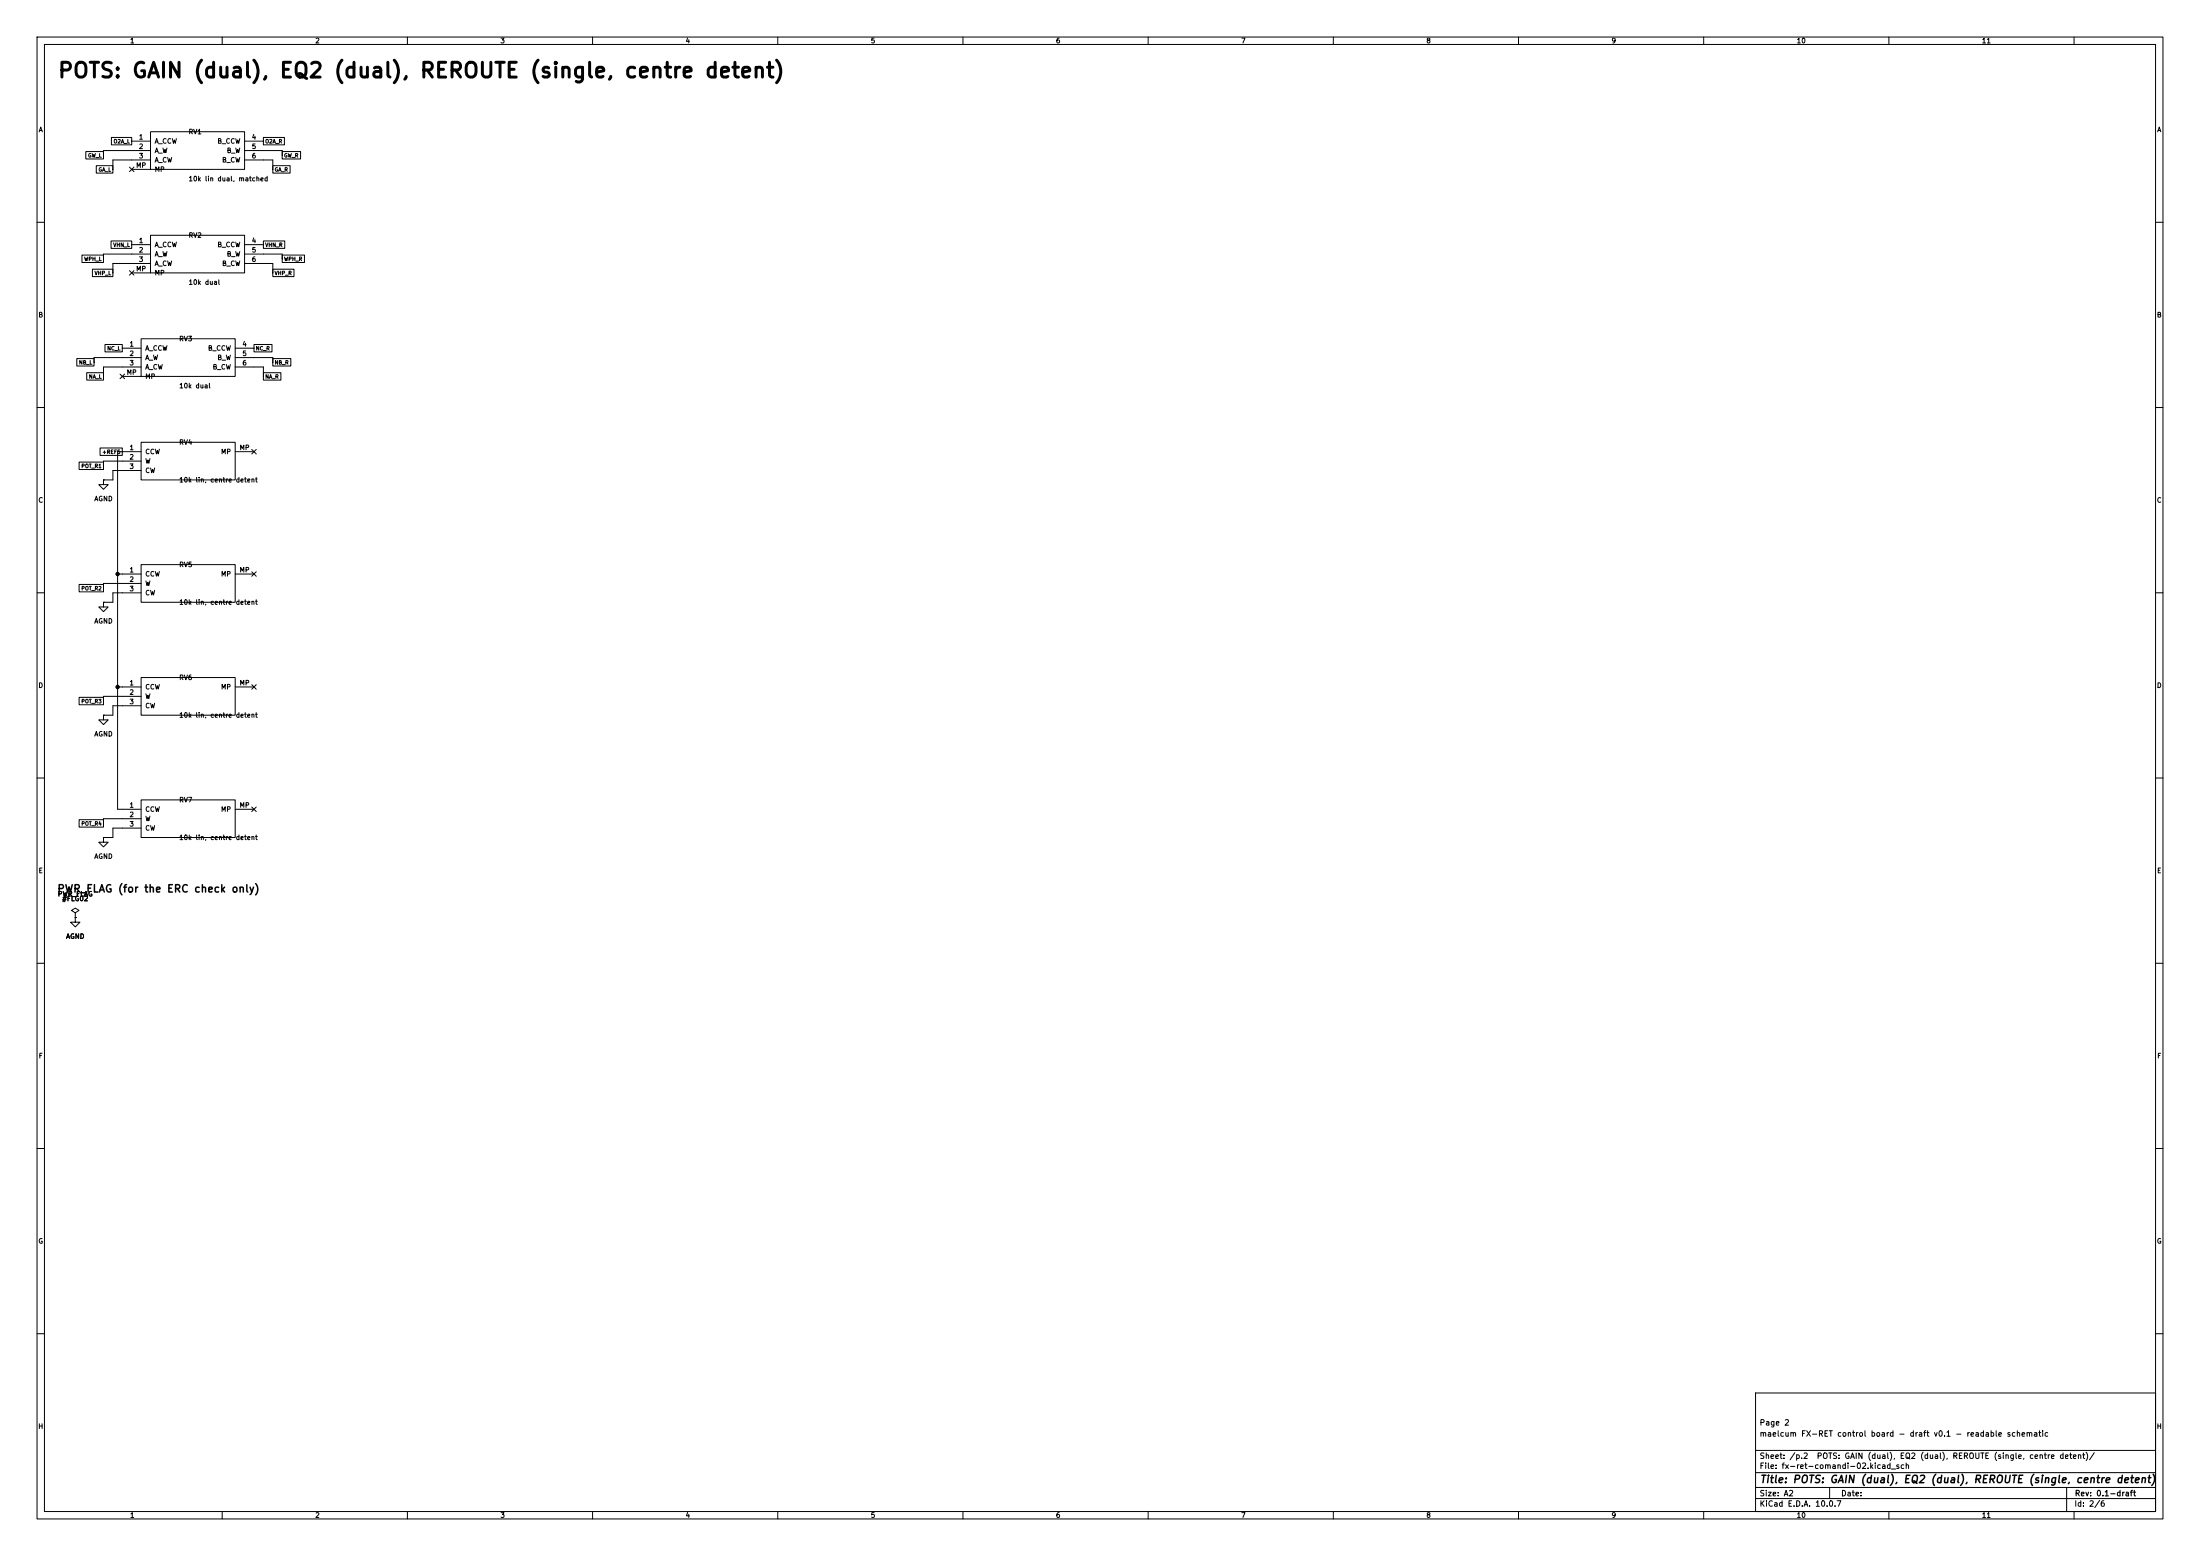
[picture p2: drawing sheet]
(kicad_sch
 (version 20260101)
 (generator "eeschema")
 (generator_version "10.0")
 (paper "A2")
 (title_block
  (title "POTS: GAIN (dual), EQ2 (dual), REROUTE (single, centre detent)")
  (rev "0.1-draft")
  (comment 1 "maelcum FX-RET control board - draft v0.1 - readable schematic")
  (comment 2 "Page 2"))
 (lib_symbols
  (symbol
   "maelcum:POT_DUAL"
   (pin_names
    (offset 1.016)) (exclude_from_sim no) (in_bom yes) (on_board yes)
   (property
    "Reference"
    "RV" (at 0 8.89 0) (effects (font (size 1.27 1.27))))
   (property
    "Value"
    "POT_DUAL" (at 0 -8.89 0) (effects (font (size 1.27 1.27))))
   (property
    "Footprint"
    "Potentiometer_THT:Potentiometer_Alps_RK09L_Double_Vertical" (at 0 0 0) (effects (font (size 1.27 1.27)) (hide yes)))
   (property
    "Datasheet"
    "" (at 0 0 0) (effects (font (size 1.27 1.27)) (hide yes)))
   (property
    "Description"
    "Pot doppio, Alps RK09L verticale; MP = staffe, a massa telaio attraverso il pannello" (at 0 0 0) (effects (font (size 1.27 1.27)) (hide yes)))
   (symbol
    "POT_DUAL_0_1"
    (rectangle (start -12.7 5.08) (end 12.7 -5.08) (stroke (width 0.254) (type default)) (fill (type background))))
   (symbol
    "POT_DUAL_1_1"
    (pin
    passive
    line (at -17.78 2.54 0) (length 5.08) (name
    "A_CCW" (effects (font (size 1.27 1.27)))) (number
    "1" (effects (font (size 1.27 1.27)))))
    (pin
    passive
    line (at -17.78 0 0) (length 5.08) (name
    "A_W" (effects (font (size 1.27 1.27)))) (number
    "2" (effects (font (size 1.27 1.27)))))
    (pin
    passive
    line (at -17.78 -2.54 0) (length 5.08) (name
    "A_CW" (effects (font (size 1.27 1.27)))) (number
    "3" (effects (font (size 1.27 1.27)))))
    (pin
    passive
    line (at -17.78 -5.08 0) (length 5.08) (name
    "MP" (effects (font (size 1.27 1.27)))) (number
    "MP" (effects (font (size 1.27 1.27)))))
    (pin
    passive
    line (at 17.78 2.54 180) (length 5.08) (name
    "B_CCW" (effects (font (size 1.27 1.27)))) (number
    "4" (effects (font (size 1.27 1.27)))))
    (pin
    passive
    line (at 17.78 0 180) (length 5.08) (name
    "B_W" (effects (font (size 1.27 1.27)))) (number
    "5" (effects (font (size 1.27 1.27)))))
    (pin
    passive
    line (at 17.78 -2.54 180) (length 5.08) (name
    "B_CW" (effects (font (size 1.27 1.27)))) (number
    "6" (effects (font (size 1.27 1.27)))))))
  (symbol
   "maelcum:POT_SINGLE"
   (pin_names
    (offset 1.016)) (exclude_from_sim no) (in_bom yes) (on_board yes)
   (property
    "Reference"
    "RV" (at 0 7.62 0) (effects (font (size 1.27 1.27))))
   (property
    "Value"
    "POT_SINGLE" (at 0 -7.62 0) (effects (font (size 1.27 1.27))))
   (property
    "Footprint"
    "Potentiometer_THT:Potentiometer_Alps_RK09L_Single_Vertical" (at 0 0 0) (effects (font (size 1.27 1.27)) (hide yes)))
   (property
    "Datasheet"
    "" (at 0 0 0) (effects (font (size 1.27 1.27)) (hide yes)))
   (property
    "Description"
    "Pot singolo, Alps RK09L verticale; MP = staffe, a massa telaio attraverso il pannello" (at 0 0 0) (effects (font (size 1.27 1.27)) (hide yes)))
   (symbol
    "POT_SINGLE_0_1"
    (rectangle (start -12.7 5.08) (end 12.7 -5.08) (stroke (width 0.254) (type default)) (fill (type background))))
   (symbol
    "POT_SINGLE_1_1"
    (pin
    passive
    line (at -17.78 2.54 0) (length 5.08) (name
    "CCW" (effects (font (size 1.27 1.27)))) (number
    "1" (effects (font (size 1.27 1.27)))))
    (pin
    passive
    line (at -17.78 0 0) (length 5.08) (name
    "W" (effects (font (size 1.27 1.27)))) (number
    "2" (effects (font (size 1.27 1.27)))))
    (pin
    passive
    line (at -17.78 -2.54 0) (length 5.08) (name
    "CW" (effects (font (size 1.27 1.27)))) (number
    "3" (effects (font (size 1.27 1.27)))))
    (pin
    passive
    line (at 17.78 2.54 180) (length 5.08) (name
    "MP" (effects (font (size 1.27 1.27)))) (number
    "MP" (effects (font (size 1.27 1.27)))))))
  (symbol
   "power:GND"
   (power global)
   (pin_numbers (hide yes))
   (pin_names
    (offset 0) (hide yes)) (exclude_from_sim no) (in_bom yes) (on_board yes)
   (in_pos_files yes)
   (duplicate_pin_numbers_are_jumpers no)
   (property
    "Reference"
    "#PWR" (at 0 -6.35 0) (show_name no) (do_not_autoplace no) (hide yes) (effects (font (size 1.27 1.27))))
   (property
    "Value"
    "GND" (at 0 -3.81 0) (show_name no) (do_not_autoplace no) (effects (font (size 1.27 1.27))))
   (property
    "Footprint"
    "" (at 0 0 0) (show_name no) (do_not_autoplace no) (hide yes) (effects (font (size 1.27 1.27))))
   (property
    "Datasheet"
    "" (at 0 0 0) (show_name no) (do_not_autoplace no) (hide yes) (effects (font (size 1.27 1.27))))
   (property
    "Description"
    "Power symbol creates a global label with name \"GND\" , ground" (at 0 0 0) (show_name no) (do_not_autoplace no) (hide yes) (effects (font (size 1.27 1.27))))
   (property
    "ki_keywords"
    "global power" (at 0 0 0) (show_name no) (do_not_autoplace no) (hide yes) (effects (font (size 1.27 1.27))))
   (symbol
    "GND_0_1"
    (polyline (pts (xy 0 0) (xy 0 -1.27) (xy 1.27 -1.27) (xy 0 -2.54) (xy -1.27 -1.27) (xy 0 -1.27)) (stroke (width 0) (type default)) (fill (type none))))
   (symbol
    "GND_1_1"
    (pin
    power_in
    line (at 0 0 270) (length 0) (name
    "" (effects (font (size 1.27 1.27)))) (number
    "1" (effects (font (size 1.27 1.27))))))
   (embedded_fonts no))
  (symbol
   "power:PWR_FLAG"
   (power global)
   (pin_numbers (hide yes))
   (pin_names
    (offset 0) (hide yes)) (exclude_from_sim no) (in_bom yes) (on_board yes)
   (in_pos_files yes)
   (duplicate_pin_numbers_are_jumpers no)
   (property
    "Reference"
    "#FLG" (at 0 1.905 0) (show_name no) (do_not_autoplace no) (hide yes) (effects (font (size 1.27 1.27))))
   (property
    "Value"
    "PWR_FLAG" (at 0 3.81 0) (show_name no) (do_not_autoplace no) (effects (font (size 1.27 1.27))))
   (property
    "Footprint"
    "" (at 0 0 0) (show_name no) (do_not_autoplace no) (hide yes) (effects (font (size 1.27 1.27))))
   (property
    "Datasheet"
    "" (at 0 0 0) (show_name no) (do_not_autoplace no) (hide yes) (effects (font (size 1.27 1.27))))
   (property
    "Description"
    "Special symbol for telling ERC where power comes from" (at 0 0 0) (show_name no) (do_not_autoplace no) (hide yes) (effects (font (size 1.27 1.27))))
   (property
    "ki_keywords"
    "flag power" (at 0 0 0) (show_name no) (do_not_autoplace no) (hide yes) (effects (font (size 1.27 1.27))))
   (symbol
    "PWR_FLAG_0_0"
    (pin
    power_out
    line (at 0 0 90) (length 0) (name
    "" (effects (font (size 1.27 1.27)))) (number
    "1" (effects (font (size 1.27 1.27))))))
   (symbol
    "PWR_FLAG_0_1"
    (polyline (pts (xy 0 0) (xy 0 1.27) (xy -1.016 1.905) (xy 0 2.54) (xy 1.016 1.905) (xy 0 1.27)) (stroke (width 0) (type default)) (fill (type none))))
   (embedded_fonts no)))
 (text
  "POTS: GAIN (dual), EQ2 (dual), REROUTE (single, centre detent)"
  (exclude_from_sim no)
  (at 15.24 21.59 0)
  (effects (font (size 4 4)
    (bold yes)) (justify left bottom)))
 (symbol
  (lib_id "maelcum:POT_DUAL")
  (at 53.34 40.64 0)
  (unit 1)
  (body_style 1)
  (exclude_from_sim no)
  (in_bom yes)
  (on_board yes)
  (dnp no)
  (property
   "Reference"
   "RV1" (at 50.8 35.56 0) (effects (font (size 1.27 1.27)) (justify left)))
  (property
   "Value"
   "10k lin dual, matched" (at 50.8 48.26 0) (effects (font (size 1.27 1.27)) (justify left)))
  (property
   "Footprint"
   "Potentiometer_THT:Potentiometer_Alps_RK09L_Double_Vertical" (at 53.34 40.64 0) (effects (font (size 1.27 1.27)) (justify left) (hide yes)))
  (property
   "Datasheet"
   "" (at 53.34 40.64 0) (effects (font (size 1.27 1.27)) (justify left) (hide yes)))
  (property
   "Nota"
   "GAIN T2 (dec. 162): antiorario = silenzio; pot selezionato per il tracking L/R; manopola GAIN, pot di classe 14 mm, cappuccio 15.0 mm" (at 53.34 40.64 0) (effects (font (size 1.27 1.27)) (justify left) (hide yes)))
  (pin
   "1")
  (pin
   "2")
  (pin
   "3")
  (pin
   "MP")
  (pin
   "4")
  (pin
   "5")
  (pin
   "6")
  (instances (project
    "fx-ret-comandi" (path
    "/98a1ab3a-1169-5542-a25f-c364f981c8a1/c5b30997-372d-59de-9641-6d16508e2092" (reference "RV1") (unit 1)))))
 (wire
  (pts (xy 35.56 40.64) (xy 27.94 40.64))
  (stroke (width 0) (type default)))
 (wire
  (pts (xy 27.94 40.64) (xy 27.94 41.91))
  (stroke (width 0) (type default)))
 (wire
  (pts (xy 35.56 43.18) (xy 30.48 43.18))
  (stroke (width 0) (type default)))
 (wire
  (pts (xy 30.48 43.18) (xy 30.48 45.72))
  (stroke (width 0) (type default)))
 (no_connect
  (at 35.56 45.72))
 (wire
  (pts (xy 71.12 40.64) (xy 76.2 40.64))
  (stroke (width 0) (type default)))
 (wire
  (pts (xy 76.2 40.64) (xy 76.2 41.91))
  (stroke (width 0) (type default)))
 (wire
  (pts (xy 71.12 43.18) (xy 73.66 43.18))
  (stroke (width 0) (type default)))
 (wire
  (pts (xy 73.66 43.18) (xy 73.66 45.72))
  (stroke (width 0) (type default)))
 (symbol
  (lib_id "maelcum:POT_DUAL")
  (at 53.34 68.58 0)
  (unit 1)
  (body_style 1)
  (exclude_from_sim no)
  (in_bom yes)
  (on_board yes)
  (dnp no)
  (property
   "Reference"
   "RV2" (at 50.8 63.5 0) (effects (font (size 1.27 1.27)) (justify left)))
  (property
   "Value"
   "10k dual" (at 50.8 76.2 0) (effects (font (size 1.27 1.27)) (justify left)))
  (property
   "Footprint"
   "Potentiometer_THT:Potentiometer_Alps_RK09L_Double_Vertical" (at 53.34 68.58 0) (effects (font (size 1.27 1.27)) (justify left) (hide yes)))
  (property
   "Datasheet"
   "" (at 53.34 68.58 0) (effects (font (size 1.27 1.27)) (justify left) (hide yes)))
  (property
   "Nota"
   "EQ HIGH: tutto antiorario = kill (come il FX-SEND); manopola EQ HIGH, pot di classe 9 mm, cappuccio 11.0 mm" (at 53.34 68.58 0) (effects (font (size 1.27 1.27)) (justify left) (hide yes)))
  (pin
   "1")
  (pin
   "2")
  (pin
   "3")
  (pin
   "MP")
  (pin
   "4")
  (pin
   "5")
  (pin
   "6")
  (instances (project
    "fx-ret-comandi" (path
    "/98a1ab3a-1169-5542-a25f-c364f981c8a1/c5b30997-372d-59de-9641-6d16508e2092" (reference "RV2") (unit 1)))))
 (wire
  (pts (xy 35.56 68.58) (xy 27.94 68.58))
  (stroke (width 0) (type default)))
 (wire
  (pts (xy 27.94 68.58) (xy 27.94 69.85))
  (stroke (width 0) (type default)))
 (wire
  (pts (xy 35.56 71.12) (xy 30.48 71.12))
  (stroke (width 0) (type default)))
 (wire
  (pts (xy 30.48 71.12) (xy 30.48 73.66))
  (stroke (width 0) (type default)))
 (no_connect
  (at 35.56 73.66))
 (wire
  (pts (xy 71.12 68.58) (xy 76.2 68.58))
  (stroke (width 0) (type default)))
 (wire
  (pts (xy 76.2 68.58) (xy 76.2 69.85))
  (stroke (width 0) (type default)))
 (wire
  (pts (xy 71.12 71.12) (xy 73.66 71.12))
  (stroke (width 0) (type default)))
 (wire
  (pts (xy 73.66 71.12) (xy 73.66 73.66))
  (stroke (width 0) (type default)))
 (symbol
  (lib_id "maelcum:POT_DUAL")
  (at 50.8 96.52 0)
  (unit 1)
  (body_style 1)
  (exclude_from_sim no)
  (in_bom yes)
  (on_board yes)
  (dnp no)
  (property
   "Reference"
   "RV3" (at 48.26 91.44 0) (effects (font (size 1.27 1.27)) (justify left)))
  (property
   "Value"
   "10k dual" (at 48.26 104.14 0) (effects (font (size 1.27 1.27)) (justify left)))
  (property
   "Footprint"
   "Potentiometer_THT:Potentiometer_Alps_RK09L_Double_Vertical" (at 50.8 96.52 0) (effects (font (size 1.27 1.27)) (justify left) (hide yes)))
  (property
   "Datasheet"
   "" (at 50.8 96.52 0) (effects (font (size 1.27 1.27)) (justify left) (hide yes)))
  (property
   "Nota"
   "EQ LOW Baxandall: tutto antiorario = kill, cursore = massa virtuale; manopola EQ LOW, pot di classe 9 mm, cappuccio 11.0 mm" (at 50.8 96.52 0) (effects (font (size 1.27 1.27)) (justify left) (hide yes)))
  (pin
   "1")
  (pin
   "2")
  (pin
   "3")
  (pin
   "MP")
  (pin
   "4")
  (pin
   "5")
  (pin
   "6")
  (instances (project
    "fx-ret-comandi" (path
    "/98a1ab3a-1169-5542-a25f-c364f981c8a1/c5b30997-372d-59de-9641-6d16508e2092" (reference "RV3") (unit 1)))))
 (wire
  (pts (xy 33.02 96.52) (xy 25.4 96.52))
  (stroke (width 0) (type default)))
 (wire
  (pts (xy 25.4 96.52) (xy 25.4 97.79))
  (stroke (width 0) (type default)))
 (wire
  (pts (xy 33.02 99.06) (xy 27.94 99.06))
  (stroke (width 0) (type default)))
 (wire
  (pts (xy 27.94 99.06) (xy 27.94 101.6))
  (stroke (width 0) (type default)))
 (no_connect
  (at 33.02 101.6))
 (wire
  (pts (xy 68.58 96.52) (xy 73.66 96.52))
  (stroke (width 0) (type default)))
 (wire
  (pts (xy 73.66 96.52) (xy 73.66 97.79))
  (stroke (width 0) (type default)))
 (wire
  (pts (xy 68.58 99.06) (xy 71.12 99.06))
  (stroke (width 0) (type default)))
 (wire
  (pts (xy 71.12 99.06) (xy 71.12 101.6))
  (stroke (width 0) (type default)))
 (symbol
  (lib_id "maelcum:POT_SINGLE")
  (at 50.8 124.46 0)
  (unit 1)
  (body_style 1)
  (exclude_from_sim no)
  (in_bom yes)
  (on_board yes)
  (dnp no)
  (property
   "Reference"
   "RV4" (at 48.26 119.38 0) (effects (font (size 1.27 1.27)) (justify left)))
  (property
   "Value"
   "10k lin, centre detent" (at 48.26 129.54 0) (effects (font (size 1.27 1.27)) (justify left)))
  (property
   "Footprint"
   "Potentiometer_THT:Potentiometer_Alps_RK09L_Single_Vertical" (at 50.8 124.46 0) (effects (font (size 1.27 1.27)) (justify left) (hide yes)))
  (property
   "Datasheet"
   "" (at 50.8 124.46 0) (effects (font (size 1.27 1.27)) (justify left) (hide yes)))
  (property
   "Nota"
   "REROUTE 1 verso il bus S1 (SELF sul ritorno FX1, SELF sul ritorno FX1); manopola rovescia: antiorario = +REF5; manopola SELF, pot di classe 14 mm, cappuccio 12.0 mm" (at 50.8 124.46 0) (effects (font (size 1.27 1.27)) (justify left) (hide yes)))
  (pin
   "1")
  (pin
   "2")
  (pin
   "3")
  (pin
   "MP")
  (instances (project
    "fx-ret-comandi" (path
    "/98a1ab3a-1169-5542-a25f-c364f981c8a1/c5b30997-372d-59de-9641-6d16508e2092" (reference "RV4") (unit 1)))))
 (wire
  (pts (xy 33.02 124.46) (xy 27.94 124.46))
  (stroke (width 0) (type default)))
 (wire
  (pts (xy 27.94 124.46) (xy 27.94 125.73))
  (stroke (width 0) (type default)))
 (wire
  (pts (xy 33.02 127) (xy 30.48 127))
  (stroke (width 0) (type default)))
 (wire
  (pts (xy 30.48 127) (xy 30.48 129.54))
  (stroke (width 0) (type default)))
 (wire
  (pts (xy 30.48 129.54) (xy 27.94 129.54))
  (stroke (width 0) (type default)))
 (symbol
  (lib_id "power:GND")
  (at 27.94 129.54 0)
  (unit 1)
  (body_style 1)
  (exclude_from_sim no)
  (in_bom yes)
  (on_board yes)
  (dnp no)
  (property
   "Reference"
   "#PWR001" (at 27.94 129.54 0) (effects (font (size 1.27 1.27)) (justify left) (hide yes)))
  (property
   "Value"
   "AGND" (at 27.94 134.62 0) (effects (font (size 1.27 1.27))))
  (property
   "Footprint"
   "" (at 27.94 129.54 0) (effects (font (size 1.27 1.27)) (justify left) (hide yes)))
  (property
   "Datasheet"
   "" (at 27.94 129.54 0) (effects (font (size 1.27 1.27)) (justify left) (hide yes)))
  (pin
   "1")
  (instances (project
    "fx-ret-comandi" (path
    "/98a1ab3a-1169-5542-a25f-c364f981c8a1/c5b30997-372d-59de-9641-6d16508e2092" (reference "#PWR001") (unit 1)))))
 (no_connect
  (at 68.58 121.92))
 (symbol
  (lib_id "maelcum:POT_SINGLE")
  (at 50.8 157.48 0)
  (unit 1)
  (body_style 1)
  (exclude_from_sim no)
  (in_bom yes)
  (on_board yes)
  (dnp no)
  (property
   "Reference"
   "RV5" (at 48.26 152.4 0) (effects (font (size 1.27 1.27)) (justify left)))
  (property
   "Value"
   "10k lin, centre detent" (at 48.26 162.56 0) (effects (font (size 1.27 1.27)) (justify left)))
  (property
   "Footprint"
   "Potentiometer_THT:Potentiometer_Alps_RK09L_Single_Vertical" (at 50.8 157.48 0) (effects (font (size 1.27 1.27)) (justify left) (hide yes)))
  (property
   "Datasheet"
   "" (at 50.8 157.48 0) (effects (font (size 1.27 1.27)) (justify left) (hide yes)))
  (property
   "Nota"
   "REROUTE 2 verso il bus S2 (> FX2 sul ritorno FX1, SELF sul ritorno FX2); manopola rovescia: antiorario = +REF5; manopola > FX2, pot di classe 14 mm, cappuccio 12.0 mm" (at 50.8 157.48 0) (effects (font (size 1.27 1.27)) (justify left) (hide yes)))
  (pin
   "1")
  (pin
   "2")
  (pin
   "3")
  (pin
   "MP")
  (instances (project
    "fx-ret-comandi" (path
    "/98a1ab3a-1169-5542-a25f-c364f981c8a1/c5b30997-372d-59de-9641-6d16508e2092" (reference "RV5") (unit 1)))))
 (wire
  (pts (xy 33.02 157.48) (xy 27.94 157.48))
  (stroke (width 0) (type default)))
 (wire
  (pts (xy 27.94 157.48) (xy 27.94 158.75))
  (stroke (width 0) (type default)))
 (wire
  (pts (xy 33.02 160.02) (xy 30.48 160.02))
  (stroke (width 0) (type default)))
 (wire
  (pts (xy 30.48 160.02) (xy 30.48 162.56))
  (stroke (width 0) (type default)))
 (wire
  (pts (xy 30.48 162.56) (xy 27.94 162.56))
  (stroke (width 0) (type default)))
 (symbol
  (lib_id "power:GND")
  (at 27.94 162.56 0)
  (unit 1)
  (body_style 1)
  (exclude_from_sim no)
  (in_bom yes)
  (on_board yes)
  (dnp no)
  (property
   "Reference"
   "#PWR002" (at 27.94 162.56 0) (effects (font (size 1.27 1.27)) (justify left) (hide yes)))
  (property
   "Value"
   "AGND" (at 27.94 167.64 0) (effects (font (size 1.27 1.27))))
  (property
   "Footprint"
   "" (at 27.94 162.56 0) (effects (font (size 1.27 1.27)) (justify left) (hide yes)))
  (property
   "Datasheet"
   "" (at 27.94 162.56 0) (effects (font (size 1.27 1.27)) (justify left) (hide yes)))
  (pin
   "1")
  (instances (project
    "fx-ret-comandi" (path
    "/98a1ab3a-1169-5542-a25f-c364f981c8a1/c5b30997-372d-59de-9641-6d16508e2092" (reference "#PWR002") (unit 1)))))
 (no_connect
  (at 68.58 154.94))
 (symbol
  (lib_id "maelcum:POT_SINGLE")
  (at 50.8 187.96 0)
  (unit 1)
  (body_style 1)
  (exclude_from_sim no)
  (in_bom yes)
  (on_board yes)
  (dnp no)
  (property
   "Reference"
   "RV6" (at 48.26 182.88 0) (effects (font (size 1.27 1.27)) (justify left)))
  (property
   "Value"
   "10k lin, centre detent" (at 48.26 193.04 0) (effects (font (size 1.27 1.27)) (justify left)))
  (property
   "Footprint"
   "Potentiometer_THT:Potentiometer_Alps_RK09L_Single_Vertical" (at 50.8 187.96 0) (effects (font (size 1.27 1.27)) (justify left) (hide yes)))
  (property
   "Datasheet"
   "" (at 50.8 187.96 0) (effects (font (size 1.27 1.27)) (justify left) (hide yes)))
  (property
   "Nota"
   "REROUTE 3 verso il bus S3 (> FX3 sul ritorno FX1, SELF sul ritorno FX3); manopola rovescia: antiorario = +REF5; manopola > FX3, pot di classe 14 mm, cappuccio 12.0 mm" (at 50.8 187.96 0) (effects (font (size 1.27 1.27)) (justify left) (hide yes)))
  (pin
   "1")
  (pin
   "2")
  (pin
   "3")
  (pin
   "MP")
  (instances (project
    "fx-ret-comandi" (path
    "/98a1ab3a-1169-5542-a25f-c364f981c8a1/c5b30997-372d-59de-9641-6d16508e2092" (reference "RV6") (unit 1)))))
 (wire
  (pts (xy 33.02 187.96) (xy 27.94 187.96))
  (stroke (width 0) (type default)))
 (wire
  (pts (xy 27.94 187.96) (xy 27.94 189.23))
  (stroke (width 0) (type default)))
 (wire
  (pts (xy 33.02 190.5) (xy 30.48 190.5))
  (stroke (width 0) (type default)))
 (wire
  (pts (xy 30.48 190.5) (xy 30.48 193.04))
  (stroke (width 0) (type default)))
 (wire
  (pts (xy 30.48 193.04) (xy 27.94 193.04))
  (stroke (width 0) (type default)))
 (symbol
  (lib_id "power:GND")
  (at 27.94 193.04 0)
  (unit 1)
  (body_style 1)
  (exclude_from_sim no)
  (in_bom yes)
  (on_board yes)
  (dnp no)
  (property
   "Reference"
   "#PWR003" (at 27.94 193.04 0) (effects (font (size 1.27 1.27)) (justify left) (hide yes)))
  (property
   "Value"
   "AGND" (at 27.94 198.12 0) (effects (font (size 1.27 1.27))))
  (property
   "Footprint"
   "" (at 27.94 193.04 0) (effects (font (size 1.27 1.27)) (justify left) (hide yes)))
  (property
   "Datasheet"
   "" (at 27.94 193.04 0) (effects (font (size 1.27 1.27)) (justify left) (hide yes)))
  (pin
   "1")
  (instances (project
    "fx-ret-comandi" (path
    "/98a1ab3a-1169-5542-a25f-c364f981c8a1/c5b30997-372d-59de-9641-6d16508e2092" (reference "#PWR003") (unit 1)))))
 (no_connect
  (at 68.58 185.42))
 (symbol
  (lib_id "maelcum:POT_SINGLE")
  (at 50.8 220.98 0)
  (unit 1)
  (body_style 1)
  (exclude_from_sim no)
  (in_bom yes)
  (on_board yes)
  (dnp no)
  (property
   "Reference"
   "RV7" (at 48.26 215.9 0) (effects (font (size 1.27 1.27)) (justify left)))
  (property
   "Value"
   "10k lin, centre detent" (at 48.26 226.06 0) (effects (font (size 1.27 1.27)) (justify left)))
  (property
   "Footprint"
   "Potentiometer_THT:Potentiometer_Alps_RK09L_Single_Vertical" (at 50.8 220.98 0) (effects (font (size 1.27 1.27)) (justify left) (hide yes)))
  (property
   "Datasheet"
   "" (at 50.8 220.98 0) (effects (font (size 1.27 1.27)) (justify left) (hide yes)))
  (property
   "Nota"
   "REROUTE 4 verso il bus S4 (> FX4 sul ritorno FX1, SELF sul ritorno FX4); manopola rovescia: antiorario = +REF5; manopola > FX4, pot di classe 14 mm, cappuccio 12.0 mm" (at 50.8 220.98 0) (effects (font (size 1.27 1.27)) (justify left) (hide yes)))
  (pin
   "1")
  (pin
   "2")
  (pin
   "3")
  (pin
   "MP")
  (instances (project
    "fx-ret-comandi" (path
    "/98a1ab3a-1169-5542-a25f-c364f981c8a1/c5b30997-372d-59de-9641-6d16508e2092" (reference "RV7") (unit 1)))))
 (wire
  (pts (xy 33.02 220.98) (xy 27.94 220.98))
  (stroke (width 0) (type default)))
 (wire
  (pts (xy 27.94 220.98) (xy 27.94 222.25))
  (stroke (width 0) (type default)))
 (wire
  (pts (xy 33.02 223.52) (xy 30.48 223.52))
  (stroke (width 0) (type default)))
 (wire
  (pts (xy 30.48 223.52) (xy 30.48 226.06))
  (stroke (width 0) (type default)))
 (wire
  (pts (xy 30.48 226.06) (xy 27.94 226.06))
  (stroke (width 0) (type default)))
 (symbol
  (lib_id "power:GND")
  (at 27.94 226.06 0)
  (unit 1)
  (body_style 1)
  (exclude_from_sim no)
  (in_bom yes)
  (on_board yes)
  (dnp no)
  (property
   "Reference"
   "#PWR004" (at 27.94 226.06 0) (effects (font (size 1.27 1.27)) (justify left) (hide yes)))
  (property
   "Value"
   "AGND" (at 27.94 231.14 0) (effects (font (size 1.27 1.27))))
  (property
   "Footprint"
   "" (at 27.94 226.06 0) (effects (font (size 1.27 1.27)) (justify left) (hide yes)))
  (property
   "Datasheet"
   "" (at 27.94 226.06 0) (effects (font (size 1.27 1.27)) (justify left) (hide yes)))
  (pin
   "1")
  (instances (project
    "fx-ret-comandi" (path
    "/98a1ab3a-1169-5542-a25f-c364f981c8a1/c5b30997-372d-59de-9641-6d16508e2092" (reference "#PWR004") (unit 1)))))
 (no_connect
  (at 68.58 218.44))
 (text
  "PWR_FLAG (for the ERC check only)"
  (exclude_from_sim no)
  (at 15.24 241.3 0)
  (effects (font (size 2 2)
    (bold yes)) (justify left bottom)))
 (symbol
  (lib_id "power:PWR_FLAG")
  (at 20.32 247.65 0)
  (unit 1)
  (body_style 1)
  (exclude_from_sim no)
  (in_bom no)
  (on_board no)
  (dnp no)
  (property
   "Reference"
   "#FLG02" (at 20.32 242.57 0) (effects (font (size 1.27 1.27))))
  (property
   "Value"
   "PWR_FLAG" (at 20.32 241.3 0) (effects (font (size 1.27 1.27))))
  (property
   "Footprint"
   "" (at 20.32 247.65 0) (effects (font (size 1.27 1.27)) (justify left) (hide yes)))
  (property
   "Datasheet"
   "" (at 20.32 247.65 0) (effects (font (size 1.27 1.27)) (justify left) (hide yes)))
  (pin
   "1")
  (instances (project
    "fx-ret-comandi" (path
    "/98a1ab3a-1169-5542-a25f-c364f981c8a1/c5b30997-372d-59de-9641-6d16508e2092" (reference "#FLG02") (unit 1)))))
 (symbol
  (lib_id "power:GND")
  (at 20.32 247.65 0)
  (unit 1)
  (body_style 1)
  (exclude_from_sim no)
  (in_bom yes)
  (on_board yes)
  (dnp no)
  (property
   "Reference"
   "#PWR005" (at 20.32 247.65 0) (effects (font (size 1.27 1.27)) (justify left) (hide yes)))
  (property
   "Value"
   "AGND" (at 20.32 252.73 0) (effects (font (size 1.27 1.27))))
  (property
   "Footprint"
   "" (at 20.32 247.65 0) (effects (font (size 1.27 1.27)) (justify left) (hide yes)))
  (property
   "Datasheet"
   "" (at 20.32 247.65 0) (effects (font (size 1.27 1.27)) (justify left) (hide yes)))
  (pin
   "1")
  (instances (project
    "fx-ret-comandi" (path
    "/98a1ab3a-1169-5542-a25f-c364f981c8a1/c5b30997-372d-59de-9641-6d16508e2092" (reference "#PWR005") (unit 1)))))
 (wire
  (pts (xy 33.02 154.94) (xy 31.75 154.94))
  (stroke (width 0) (type default)))
 (wire
  (pts (xy 31.75 154.94) (xy 31.75 185.42))
  (stroke (width 0) (type default)))
 (wire
  (pts (xy 31.75 185.42) (xy 33.02 185.42))
  (stroke (width 0) (type default)))
 (wire
  (pts (xy 31.75 154.94) (xy 31.75 121.92))
  (stroke (width 0) (type default)))
 (wire
  (pts (xy 31.75 121.92) (xy 33.02 121.92))
  (stroke (width 0) (type default)))
 (wire
  (pts (xy 31.75 185.42) (xy 31.75 218.44))
  (stroke (width 0) (type default)))
 (wire
  (pts (xy 31.75 218.44) (xy 33.02 218.44))
  (stroke (width 0) (type default)))
 (junction
  (at 31.75 154.94)
  (diameter 0)
  (color 0 0 0 0))
 (junction
  (at 31.75 185.42)
  (diameter 0)
  (color 0 0 0 0))
 (global_label
  "O2A_L"
  (shape passive)
  (at 35.56 38.1 180)
  (fields_autoplaced yes)
  (effects (font (size 1 1)) (justify right)))
 (global_label
  "GW_L"
  (shape passive)
  (at 27.94 41.91 180)
  (fields_autoplaced yes)
  (effects (font (size 1 1)) (justify right)))
 (global_label
  "GA_L"
  (shape passive)
  (at 30.48 45.72 180)
  (fields_autoplaced yes)
  (effects (font (size 1 1)) (justify right)))
 (global_label
  "O2A_R"
  (shape passive)
  (at 71.12 38.1 0)
  (fields_autoplaced yes)
  (effects (font (size 1 1)) (justify left)))
 (global_label
  "GW_R"
  (shape passive)
  (at 76.2 41.91 0)
  (fields_autoplaced yes)
  (effects (font (size 1 1)) (justify left)))
 (global_label
  "GA_R"
  (shape passive)
  (at 73.66 45.72 0)
  (fields_autoplaced yes)
  (effects (font (size 1 1)) (justify left)))
 (global_label
  "VHN_L"
  (shape passive)
  (at 35.56 66.04 180)
  (fields_autoplaced yes)
  (effects (font (size 1 1)) (justify right)))
 (global_label
  "WPH_L"
  (shape passive)
  (at 27.94 69.85 180)
  (fields_autoplaced yes)
  (effects (font (size 1 1)) (justify right)))
 (global_label
  "VHP_L"
  (shape passive)
  (at 30.48 73.66 180)
  (fields_autoplaced yes)
  (effects (font (size 1 1)) (justify right)))
 (global_label
  "VHN_R"
  (shape passive)
  (at 71.12 66.04 0)
  (fields_autoplaced yes)
  (effects (font (size 1 1)) (justify left)))
 (global_label
  "WPH_R"
  (shape passive)
  (at 76.2 69.85 0)
  (fields_autoplaced yes)
  (effects (font (size 1 1)) (justify left)))
 (global_label
  "VHP_R"
  (shape passive)
  (at 73.66 73.66 0)
  (fields_autoplaced yes)
  (effects (font (size 1 1)) (justify left)))
 (global_label
  "NC_L"
  (shape passive)
  (at 33.02 93.98 180)
  (fields_autoplaced yes)
  (effects (font (size 1 1)) (justify right)))
 (global_label
  "NB_L"
  (shape passive)
  (at 25.4 97.79 180)
  (fields_autoplaced yes)
  (effects (font (size 1 1)) (justify right)))
 (global_label
  "NA_L"
  (shape passive)
  (at 27.94 101.6 180)
  (fields_autoplaced yes)
  (effects (font (size 1 1)) (justify right)))
 (global_label
  "NC_R"
  (shape passive)
  (at 68.58 93.98 0)
  (fields_autoplaced yes)
  (effects (font (size 1 1)) (justify left)))
 (global_label
  "NB_R"
  (shape passive)
  (at 73.66 97.79 0)
  (fields_autoplaced yes)
  (effects (font (size 1 1)) (justify left)))
 (global_label
  "NA_R"
  (shape passive)
  (at 71.12 101.6 0)
  (fields_autoplaced yes)
  (effects (font (size 1 1)) (justify left)))
 (global_label
  "+REF5"
  (shape passive)
  (at 33.02 121.92 180)
  (fields_autoplaced yes)
  (effects (font (size 1 1)) (justify right)))
 (global_label
  "POT_R1"
  (shape passive)
  (at 27.94 125.73 180)
  (fields_autoplaced yes)
  (effects (font (size 1 1)) (justify right)))
 (global_label
  "POT_R2"
  (shape passive)
  (at 27.94 158.75 180)
  (fields_autoplaced yes)
  (effects (font (size 1 1)) (justify right)))
 (global_label
  "POT_R3"
  (shape passive)
  (at 27.94 189.23 180)
  (fields_autoplaced yes)
  (effects (font (size 1 1)) (justify right)))
 (global_label
  "POT_R4"
  (shape passive)
  (at 27.94 222.25 180)
  (fields_autoplaced yes)
  (effects (font (size 1 1)) (justify right))))
